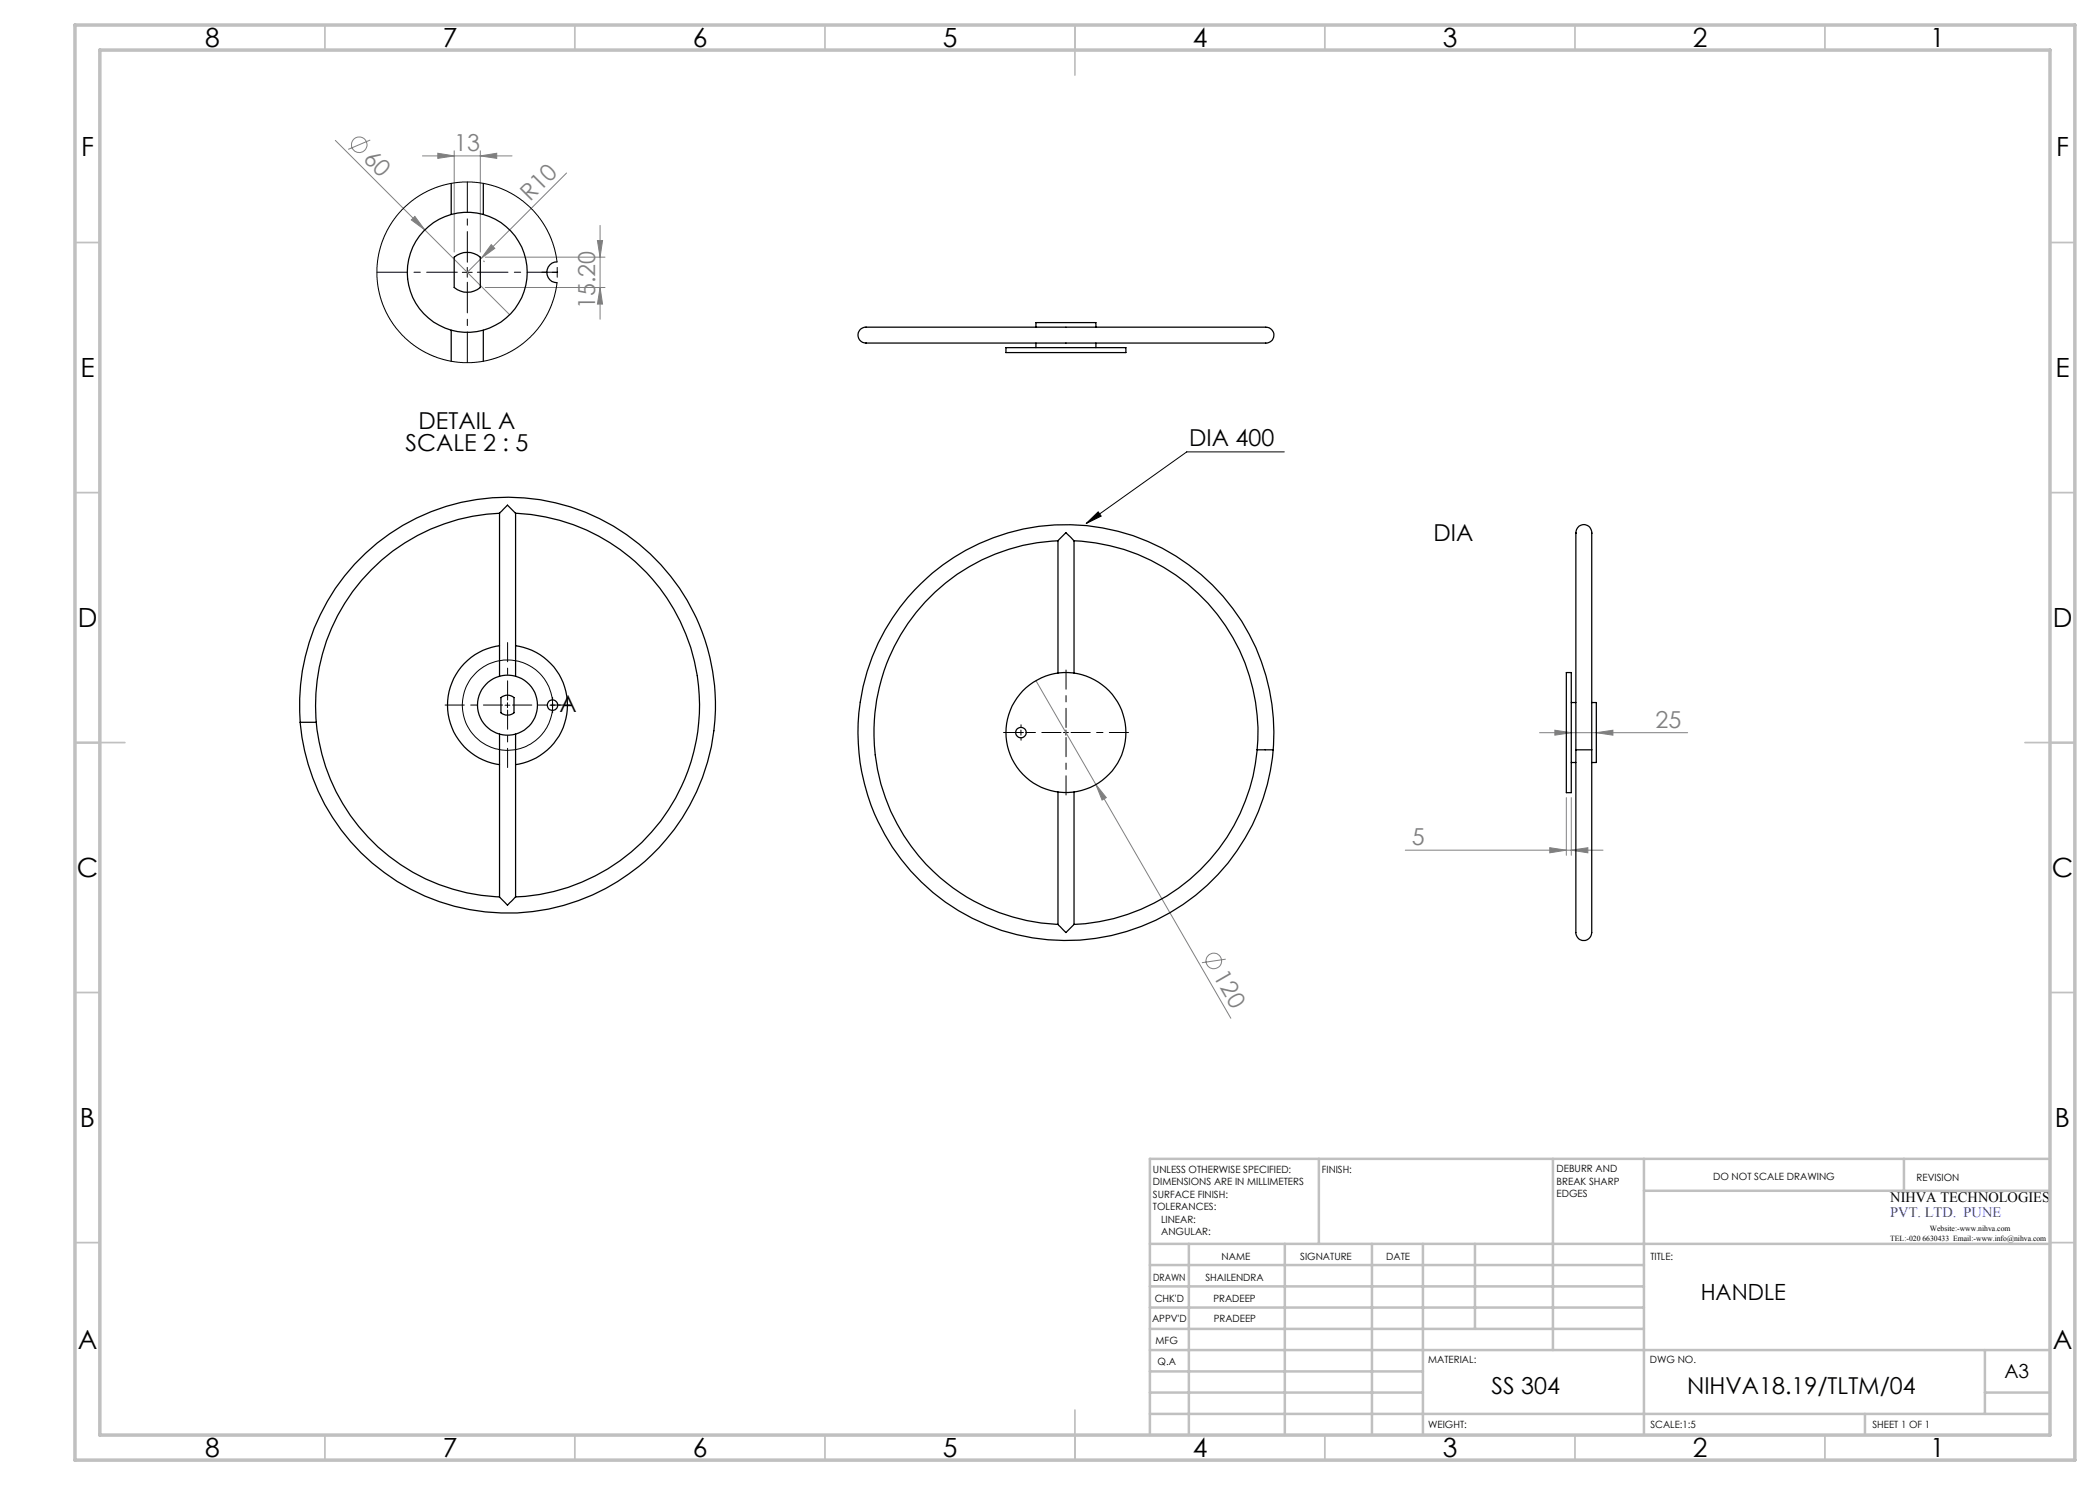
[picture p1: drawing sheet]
<svg xmlns="http://www.w3.org/2000/svg" width="420mm" height="297mm" viewBox="0 0 420 297" stroke-linecap="round" stroke-linejoin="round" font-family="sans-serif">
<g fill="none" stroke="#808080" stroke-width=".2">
<path d="M67.1 28.1l17.8 17.9M74 28l-4.4 1.9M84.5 31.2h17.9M87.6 30.7l3.2 .5-3.2 .5zM90.8 30.2v20.2M96.1 31.2l3.2-.5v1zM96.1 30.2v20.2M113.3 34.6l-19.8 19.9M82.3 44l.7-.7 1.9 2.7zM84.9 46l17 16.9M96.7 52.1l.2 .3M97 51.4h24"/>
<path d="M97 57.5h24M98.2 48.9l.8 .8-2.7 1.9zM119.5 48.1h1l-.5 3.3zM120 45.1v18.7M120 57.5l.5 3.3h-1zM207.2 136.1l12 20.8M219.2 156.9l2.1 2.6-.9 .5zM219.2 156.9l27 46.8M307.9 146.5h29.6M311 146l3.3 .5-3.3 .5zM313.3 159.5v11.6M314.3 159.5v11.6"/>
<path d="M319.3 146.5l3.3-.5v1zM281.1 170h39.5M310 169.5l3.3 .5-3.3 .6zM314.3 170l3.3-.5v1.1zM245.1 191.8l-4.7 .7"/>
<circle cx="71.8" cy="29" r="1.56"/>
<circle cx="242.7" cy="192.2" r="1.55"/>
</g>
<g fill="none" stroke="#000" stroke-width=".2">
<path d="M92.5 54.5h1.9M93.5 53.5v2M110.5 54.5h1M111.4 53.5v2M256.9 90.4h-19.6l-20.1 14.3M217.2 104.7l2.4-2.3 .6 .8zM101 141h1M101.5 140.5v1M110 141h1M110.5 140.5v1M203.7 146.5h1M204.2 146v1"/>
<path d="M212.7 146.5h1M213.2 146v1"/>
<circle cx="101.5" cy="141" r="9"/>
</g>
<path d="M100.5 141h-11.5M101.5 140v-11.5M101.5 142v11.5M102.5 141h11.5M212.2 146.5h-11.5M213.2 145.5v-11.5M213.2 147.5v11.5M214.2 146.5h11.5" fill="none" stroke="#000" stroke-width=".2" stroke-dasharray="15.2 1.3 1.3 1.3" stroke-dashoffset="11.4"/>
<path d="M109.5 54.4h-1.1M109.5 141h-.5M110.5 140v-.5M110.5 142v.6M111.5 141h.6M203.2 146.5h-.5M204.2 145.5v-.5M204.2 147.5v.6M205.2 146.5h.6" fill="none" stroke="#000" stroke-width=".2" stroke-dasharray="15.2 1.3 1.3 1.3"/>
<path d="M91.5 54.4h-16.1M93.5 52.4v-16M93.5 56.4v16.1M95.5 54.4h16" fill="none" stroke="#000" stroke-width=".2" stroke-dasharray="15.2 1.3 1.3 1.3" stroke-dashoffset="9.1"/>
<g fill="none" stroke="#c0c0c0" stroke-width=".35">
<path d="M65 5v5M115 5v5M165 5v5M215 5v10M265 5v5M315 5v5M365 5v5M15 48.5h5M410 48.5h5M15 98.5h5M410 98.5h5M15 148.5h10"/>
<path d="M405 148.5h10M15 198.5h5M410 198.5h5M15 248.5h5M410 248.5h5M65 287v5M115 287v5M165 287v5M215 282v10M265 287v5M315 287v5M365 287v5"/>
</g>
<g fill="none" stroke="#c0c0c0" stroke-width=".5">
<path d="M263.8 231.8v17M310.6 231.8v38.2M328.8 231.8v55.2M328.8 238.2h81.2M380.8 231.8v6.4M410 231.8h-180v55.2M230 248.8h180M230 257.3h98.8M230 253h98.8M237.8 248.8v38.2M257 248.8v38.2M274.4 248.8v38.2"/>
<path d="M284.6 248.8v38.2M295 248.8v17M230 265.8h98.8M230 261.5h98.8M230 278.5h54.6M230 274.3h54.6M230 270h180M397 278.5h13M397 270v12.8M230 282.8h180M373 282.8v4.2"/>
</g>
<path d="M15 5h400v287h-400zM20 10h390v277h-390z" fill="none" stroke="#c0c0c0" stroke-width=".7"/>
<path d="M217.2 104.7l2.4-2.3 .6 .8z" fill="#000"/>
<g fill="#808080">
<path d="M82.3 44l.7-.7 1.9 2.7z"/>
<path d="M98.2 48.9l.8 .8-2.7 1.9z"/>
<path d="M219.2 156.9l2.1 2.6-.9 .5z"/>
<path d="M310 169.5l3.3 .5-3.3 .6zM314.3 170l3.3-.5v1.1zM311 146l3.3 .5-3.3 .5zM319.3 146.5l3.3-.5v1zM87.6 30.7l3.2 .5-3.2 .5zM96.1 31.2l3.2-.5v1z"/>
<path d="M119.5 48.1h1l-.5 3.3zM120 57.5l.5 3.3h-1z"/>
</g>
<g fill="none" stroke="#000" stroke-width=".25">
<path d="M90.2 36.7v6.2M96.7 36.7v6.2M90.8 51.4a4.1 4.1 0 0 1 5.3 0v6.1a4.1 4.1 0 0 1-5.3 0zM111.4 52.4a2.08 2.08 0 0 0-2 2.1 2.08 2.08 0 0 0 2 2M90.2 66v6.2M96.7 66v6.2M173.2 65.4h79.3a1.71 1.71 0 0 1 1.9 .6 1.71 1.71 0 0 1 .1 2l-1.1 .6h-80.2M173.2 65.4a1.59 1.59 0 0 0-1.6 1.6 1.59 1.59 0 0 0 1.6 1.6M201.2 69.5h24v1h-24zM207.2 65.4v-.9h12v.9M207.2 68.6v.9M219.2 68.6v.9"/>
<path d="M99.9 102.7a38.4 38.4 0 0 0-36.6 41.8M99.9 102.7l1.6-1.7 1.6 1.7M99.9 102.7v32.6M103.1 102.7a38.4 38.4 0 0 1 36.8 38.3 38.4 38.4 0 0 1-36.8 38.4M103.1 102.7v32.6M211.6 108.2a38.4 38.4 0 0 0-36.8 38.3 38.4 38.4 0 0 0 36.8 38.4M214.8 108.2a38.3 38.3 0 0 1 36.6 41.7M214.8 108.1l-1.6-1.6-1.6 1.6v26.5M214.8 108.1v26.5M315.2 106.5v.1M318.3 106.5v.1M99.9 129.1a12 12 0 0 0-10.4 11.9 12 12 0 0 0 10.4 11.9"/>
<path d="M100.2 139.5a1.97 1.97 0 0 1 2.6 0v3.1a2.09 2.09 0 0 1-2.6 0zM103.1 129.1a12 12 0 0 1 10.4 11.9 12 12 0 0 1-10.4 11.9M313.3 134.5h1v24h-1zM60 144.5h3.3M63.3 144.5a38.4 38.4 0 0 0 36.6 34.9M99.9 146.8v32.6M103.1 146.8v32.6M211.6 158.4v26.5M214.8 158.4v26.5M251.4 149.9a38.4 38.4 0 0 1-36.6 35l-1.6 1.6-1.6-1.6M251.4 150h3.2M314.3 140.5h.9"/>
<path d="M314.3 152.5h.9M315.2 150v34.5a4.6 4.6 0 0 0 .4 3.1 1.61 1.61 0 0 0 1.9 .3 1.61 1.61 0 0 0 .8-1.7v-36.2M315.2 150v-43a1.65 1.65 0 0 1 1.6-2.1 1.65 1.65 0 0 1 1.5 2.1v43M315.2 150h3.1M318.3 140.5h1v12h-1M99.9 179.4l1.6 1.6 1.6-1.6"/>
<circle cx="93.4" cy="54.5" r="12"/>
<circle cx="101.5" cy="141" r="41.6"/>
<circle cx="101.5" cy="141" r="6"/>
<circle cx="110.5" cy="141" r="1.05"/>
<circle cx="204.2" cy="146.5" r="1.05"/>
<circle cx="213.2" cy="146.5" r="12"/>
<circle cx="213.2" cy="146.5" r="41.6"/>
</g>
<path d="M111.4 52.4l-.3-1.8-.5-1.9-1.3-2.9-1.8-2.7-1.5-1.7-1.4-1.2-2.7-1.7-3-1.3-3-.7-3.5-.1-3.1 .5-3.4 1.1-3 1.8-2.5 2.1-1.9 2.3-1.5 2.8-1.2 3.4-.4 3 .2 3.8 .8 3.4 1.6 3.3 1.8 2.5 2.5 2.3 2.5 1.6 1.9 1 1.9 .6 3.4 .6h3.3l3.2-.7 3.4-1.4 2.6-1.6 2.6-2.5 2.1-3 .9-1.8 .7-1.8 .6-3.2" fill="none" stroke="#000" stroke-width=".2"/>
<g font-size="5.3">
<text x="41" y="9.5">8</text>
<text x="88.5" y="9.5">7</text>
<text x="138.5" y="9.5">6</text>
<text x="188.5" y="9.5">5</text>
<text x="238.5" y="9.5">4</text>
<text x="288.5" y="9.5">3</text>
<text x="338.5" y="9.5">2</text>
<text x="386" y="9.5">1</text>
<text x="16.2" y="31.3">F</text>
<text x="411.2" y="31.3">F</text>
<text x="16.1" y="75.5">E</text>
<text x="411.1" y="75.5">E</text>
<text x="15.5" y="125.5">D</text>
<text x="410.5" y="125.5">D</text>
<text x="15.4" y="175.5">C</text>
<text x="410.4" y="175.5">C</text>
<text x="16" y="225.5">B</text>
<text x="411" y="225.5">B</text>
<text x="15.5" y="269.8">A</text>
<text x="410.5" y="269.8">A</text>
<text x="41" y="291.5">8</text>
<text x="88.5" y="291.5">7</text>
<text x="138.5" y="291.5">6</text>
<text x="188.5" y="291.5">5</text>
<text x="238.5" y="291.5">4</text>
<text x="288.5" y="291.5">3</text>
<text x="338.5" y="291.5">2</text>
<text x="386" y="291.5">1</text>
</g>
<g font-size="4.7" fill="#808080">
<text x="72.5" y="32" transform="rotate(45 72.5 32)">60</text>
<text x="90.8" y="30.1">13</text>
<text x="106.1" y="40.5" transform="rotate(-45 106.1 40.5)">R10</text>
<text x="119" y="61.8" transform="rotate(-90 119 61.8)">15.20</text>
<text x="331.1" y="145.5">25</text>
<text x="282.4" y="169">5</text>
<text x="242.6" y="195.3" transform="rotate(60 242.6 195.3)">120</text>
</g>
<g font-size="4.7">
<text x="83.7" y="85.7">DETAIL A</text>
<text x="237.8" y="89.3">DIA 400</text>
<text x="81.1" y="90.3">SCALE 2 : 5</text>
<text x="286.7" y="108.2">DIA</text>
<text x="111.9" y="142.4">A</text>
<text x="298.3" y="278.8">SS 304</text>
<text x="337.4" y="278.8">NIHVA18.19/TLTM/04</text>
</g>
<text font-size="4.5" x="340.1" y="260">HANDLE</text>
<text font-size="3.9" x="400.9" y="275.5">A3</text>
<text font-size="2.9" x="378.1" y="240.4">NIHVA TECHNOLOGIES</text>
<text font-size="2.9" fill="#00f" x="378.1" y="243.4">PVT. LTD. PUNE</text>
<g font-size="2">
<text x="230.6" y="234.6">UNLESS OTHERWISE SPECIFIED:</text>
<text x="230.6" y="237.1">DIMENSIONS ARE IN MILLIMETERS</text>
<text x="230.6" y="239.6">SURFACE FINISH:</text>
<text x="264.4" y="234.6">FINISH:</text>
<text x="311.3" y="234.5">DEBURR AND</text>
<text x="311.3" y="237">BREAK SHARP</text>
<text x="311.3" y="239.5">EDGES</text>
<text x="342.6" y="236">DO NOT SCALE DRAWING</text>
<text x="383.3" y="236.2">REVISION</text>
<text x="230.6" y="242.1">TOLERANCES:</text>
<text x="232.2" y="244.6">LINEAR:</text>
<text x="232.2" y="247.1">ANGULAR:</text>
<text x="244.3" y="252">NAME</text>
<text x="260" y="251.9">SIGNATURE</text>
<text x="277.2" y="251.9">DATE</text>
<text x="330.1" y="251.9">TITLE:</text>
<text x="230.6" y="256.1">DRAWN</text>
<text x="241.1" y="256.1">SHAILENDRA</text>
<text x="230.9" y="260.3">CHK'D</text>
<text x="242.7" y="260.3">PRADEEP</text>
<text x="230.4" y="264.4">APPV'D</text>
<text x="231.1" y="268.8">MFG</text>
<text x="242.7" y="264.4">PRADEEP</text>
<text x="231.5" y="273">Q.A</text>
<text x="285.6" y="272.5">MATERIAL:</text>
<text x="330" y="272.5">DWG NO.</text>
<text x="285.6" y="285.5">WEIGHT:</text>
<text x="330.1" y="285.6">SCALE:1:5</text>
<text x="374.5" y="285.6">SHEET 1 OF 1</text>
</g>
<g font-size="1.6">
<text x="378.1" y="248.2">TEL:-020 6630433 Email:-www.info@nihva.com</text>
<text x="386" y="246.1">Website:-www.nihva.com</text>
</g>
</svg>
